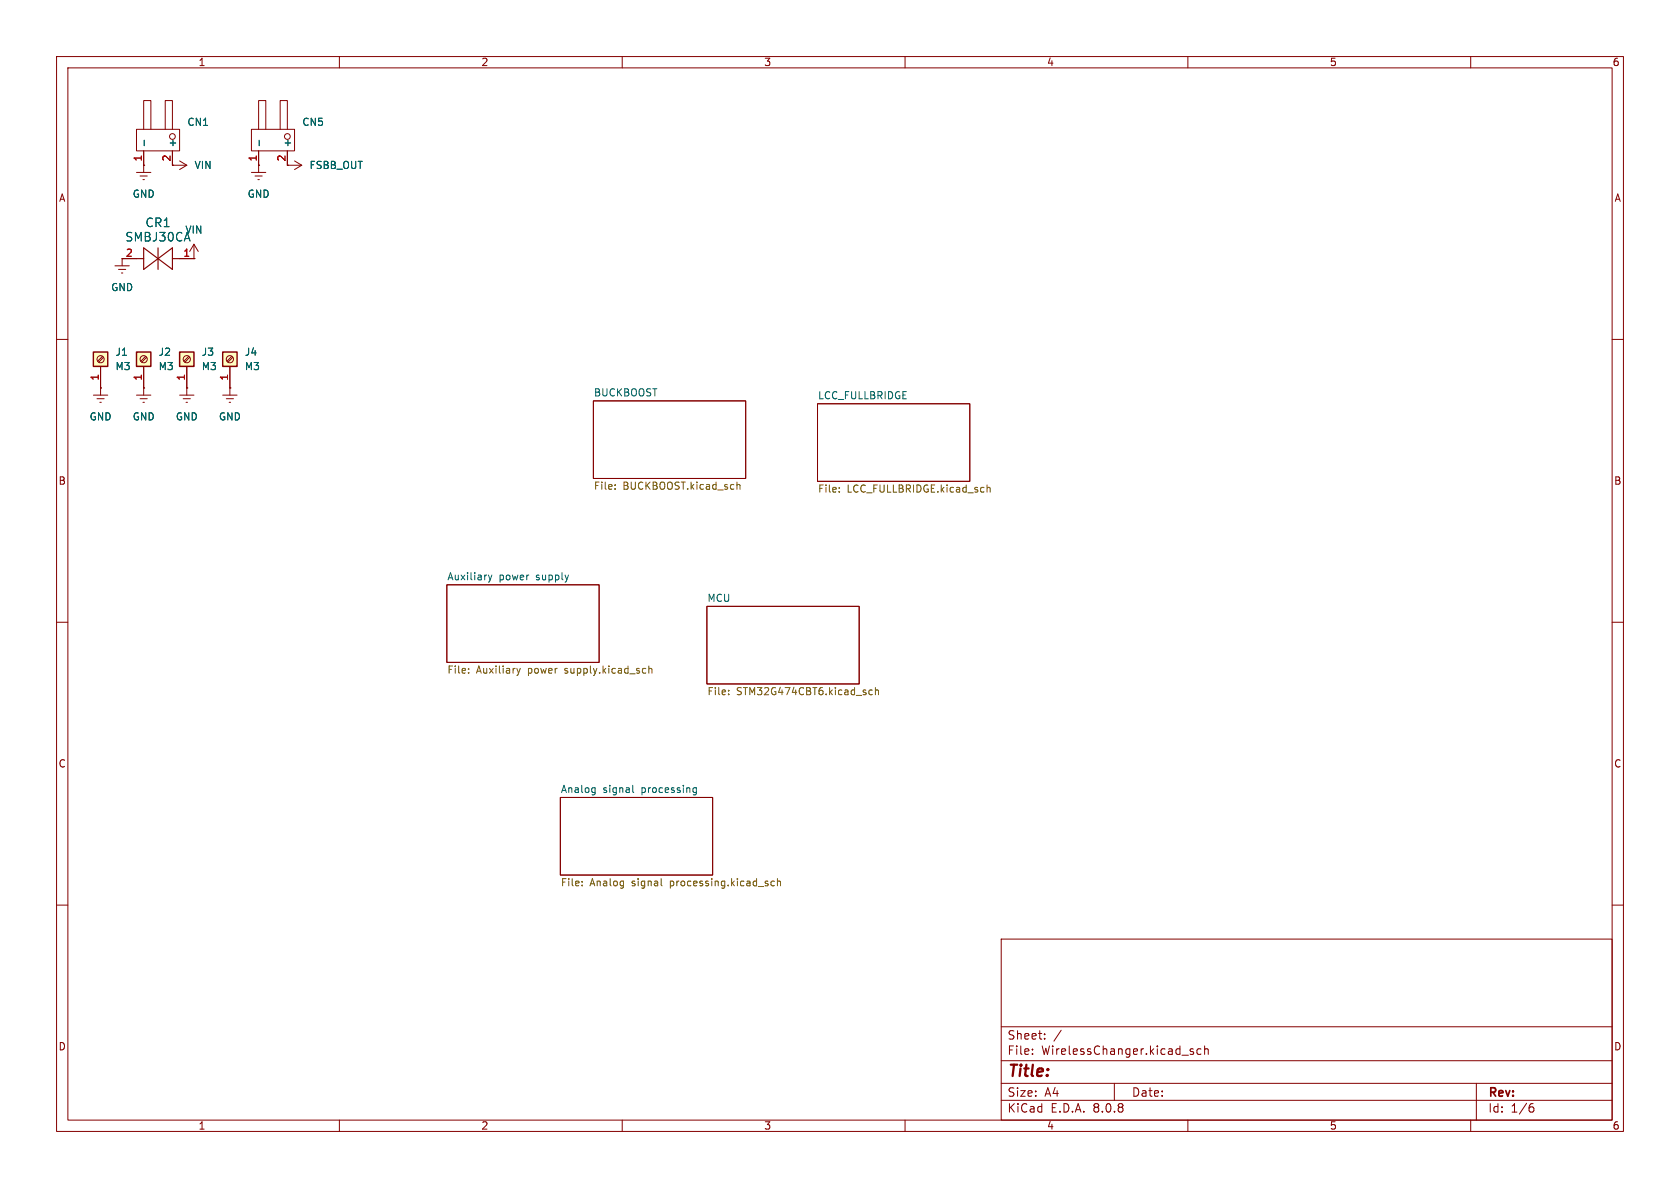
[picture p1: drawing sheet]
<svg xmlns="http://www.w3.org/2000/svg" width="297mm" height="210mm" viewBox="0 0 297 210" stroke-linecap="round" stroke-linejoin="round" font-family="sans-serif">
<g fill="none" stroke="#840000" stroke-width=".18">
<path d="M10 10h277v190h-277zM12 12h273v186h-273zM60 10v2M110 10v2M160 10v2M210 10v2M260 10v2M10 60h2M24.1 69.9h2.6M24.8 70.5h1.2M25.3 71.1h.2M25.4 68.6h.1"/>
<path d="M25.4 68.6v1.3M31.7 69.9h2.6M32.4 70.5h1.3M32.9 71.1h.2M33 68.6h.1M33 68.6v1.3M104.9 70.9h26.9v13.7h-26.9zM144.5 71.4h26.9v13.7h-26.9zM285 60h2M10 110h2M79 103.4h26.9v13.7h-26.9zM125 107.2h26.9v13.7h-26.9z"/>
<path d="M285 110h2M99.1 141h26.9v13.7h-26.9zM10 160h2M177 166h108v32h-108zM285 160h2M60 198v2M110 198v2M160 198v2M177 194.5h108M177 191.5h108M177 187.5h108M177 181.5h108"/>
<path d="M182.5 186.3v.1M182.5 185.5v.1M184.7 183.6v.1M184.7 182.8v.1M187.6 182.1l-1.3 2M197 191.5v3M210 198v2M210.5 185.8l.5 .2v.1v.2l-.5 .1M210.5 185.5h.5M212.3 185.5l-.4-.1-.3 .3v.4l.1 .2h.6M213 185.5l.2-.1 .3 .1 .1 .9M213 184.9v1.5"/>
<path d="M260 198v2M261 191.5v6.5M270.6 195.7h.4l.2 .3-.1 .5-.5 .1M271 195.1l-.4 .1"/>
</g>
<g fill="none" stroke="#725600" stroke-width=".18">
<path d="M108.8 86.4v.1M108.8 85.7v.1M130.3 85.2v1.3M130.3 85.8l.2-.2 .3 .1v.8M148.4 86.9v.1M148.4 86.2v.1M174.5 85.7v1.3M174.5 86.3l.2-.1h.3v.8M82.8 118.9v.1M82.8 118.2v.1M91.4 118.2l.3 .8M91.7 119l-.2 .4"/>
<path d="M92 118.2l-.3 .8M114 118.2h.2M114.2 118.9l-.2 .1M114.7 117.7v1.3M114.7 118.3l.2-.1h.3l.1 .8M128.8 122.7v.1M128.8 122v.1M154.2 122h-.3l-.3 .2 .1 .6h.5M154.8 122.1l.1-.1h.3l.1 .8M154.8 121.5v1.3M102.9 156.5v.1M102.9 155.8v.1"/>
<path d="M116.9 156.4l.2 .2M136.9 155.8l-.4-.1-.2 .3 .1 .5h.5M137.4 155.9l.2-.2 .3 .1 .1 .8M137.4 155.3v1.3"/>
</g>
<path d="M86.4 101.7l.3 .8M86.7 102.5l-.3 .4M87 101.7l-.3 .8M104.8 139.2l.4 .1M105.2 139.2v1.1l-.2 .2M111.9 138.8v1.1l.1 .2M122.6 140l.1 .1 .4-.1M123.1 139.3l-.4-.1-.1 .2M123.1 139.2v1.1l-.2 .2h-.3M105.2 140l-.4 .1" fill="none" stroke="#006464" stroke-width=".18"/>
<path d="M31.7 62.2h2.6v2.6h-2.6z" fill="#ffffc2"/>
<path d="M31.7 62.2h2.6v2.6h-2.6z" fill="none" stroke="#840000" stroke-width=".25"/>
<g fill="none" stroke="#840000" stroke-width=".18">
<path d="M33 64.8v3.8M33.4 63l-.9 .9M33.5 63.2l-.8 .8M39.4 69.9h2.5M40 70.5h1.3M40.5 71.1h.3M40.6 68.6h.1M40.6 68.6v1.3"/>
<circle cx="33" cy="63.5" r=".63"/>
</g>
<path d="M39.4 62.2h2.5v2.6h-2.5z" fill="#ffffc2"/>
<path d="M39.4 62.2h2.5v2.6h-2.5z" fill="none" stroke="#840000" stroke-width=".25"/>
<g fill="none" stroke="#840000" stroke-width=".18">
<path d="M40.6 64.8v3.8M41 63l-.9 .9M41.1 63.2l-.8 .8"/>
<circle cx="40.6" cy="63.5" r=".63"/>
</g>
<path d="M16.5 62.2h2.5v2.6h-2.5z" fill="#ffffc2"/>
<path d="M16.5 62.2h2.5v2.6h-2.5z" fill="none" stroke="#840000" stroke-width=".25"/>
<g fill="none" stroke="#840000" stroke-width=".18">
<path d="M17.8 64.8v3.8M18.1 63l-.8 .9M18.3 63.2l-.9 .8"/>
<circle cx="17.8" cy="63.5" r=".63"/>
</g>
<path d="M24.1 62.2h2.6v2.6h-2.6z" fill="#ffffc2"/>
<path d="M24.1 62.2h2.6v2.6h-2.6z" fill="none" stroke="#840000" stroke-width=".25"/>
<g fill="none" stroke="#840000" stroke-width=".18">
<path d="M24.1 22.9h7.6v3.8h-7.6zM24.1 30.5h2.6M24.8 31.1h1.2M25.3 31.8h.2M25.4 22.9v-5.1h1.3v5.1M25.4 29.2h.1M25.4 26.7v3.8M29.2 22.9v-5.1h1.3v5.1M30.5 26.7v2.5h2.5M31.7 28.4l1.3 .8M33 29.2l-1.3 .8M44.4 22.9h7.7v3.8h-7.7z"/>
<path d="M44.4 30.5h2.6M45.1 31.1h1.3M45.6 31.8h.2M45.7 29.2h.1M45.7 22.9v-5.1h1.3v5.1M45.7 26.7v3.8M49.5 22.9v-5.1h1.3v5.1M50.8 26.7v2.5h2.5M52.1 28.4l1.2 .8M53.3 29.2l-1.2 .8M20.3 47h2.6M21 47.6h1.2"/>
<path d="M21.5 48.3h.2M24.1 45.7h-2.5v1.3M31.7 45.7h2.6M34.3 45.7h.1M34.3 43.2l-.8 1.3M34.3 43.2v2.5M34.3 43.2l.8 1.3M16.5 69.9h2.5M17.1 70.5h1.3M17.7 71.1h.2M17.8 68.6h.1M17.8 64.8v5.1"/>
<path d="M25.4 68.6h.1M25.4 64.8v3.8M25.7 63l-.8 .9M25.9 63.2l-.8 .8M33 68.6h.1M33 64.8v3.8M40.6 68.6h.1M40.6 64.8v3.8"/>
<circle cx="30.5" cy="24.1" r=".51"/>
<circle cx="50.8" cy="24.1" r=".51"/>
<circle cx="25.4" cy="63.5" r=".63"/>
</g>
<path d="M25.5 24.8v1M45.8 24.8v1" fill="none" stroke="#006464" stroke-width=".18"/>
<path d="M24.1 45.7h1.3M25.4 43.8l5.1 3.8v-3.8l-5.1 3.8zM27.9 43.8v3.8M30.5 45.7h1.2" fill="none" stroke="#840000" stroke-width=".2"/>
<text font-size="2.8" fill="#840000" x="178" y="190.9">Title:</text>
<g font-size="2.1" fill="#006464">
<text x="25.6" y="40.4">CR1</text>
<text x="22.1" y="42.9">SMBJ30CA</text>
</g>
<g font-size="2.1" fill="#840000">
<text x="178" y="184">Sheet:</text>
<text x="178" y="186.7">File:</text>
<text x="184.1" y="186.7">WirelessChanger.kicad_sch</text>
<text x="178" y="196.9">KiCad</text>
<text x="178" y="194.1">Size:</text>
<text x="184.7" y="194.1">A4</text>
<text x="185.7" y="196.9">E.D.A.</text>
<text x="193.3" y="196.9">8.0.8</text>
<text x="200" y="194.1">Date:</text>
<text x="263" y="194.3">Rev:</text>
<text x="263" y="196.9">Id:</text>
<text x="267.1" y="196.9">1/6</text>
</g>
<g font-size="1.8" fill="#840000">
<text x="35" y="11.9">1</text>
<text x="85" y="11.9">2</text>
<text x="135" y="11.9">3</text>
<text x="185" y="11.9">4</text>
<text x="235" y="11.9">5</text>
<text x="285" y="11.9">6</text>
<text x="30.2" y="28.6" transform="rotate(-90 30.2 28.6)">2</text>
<text x="10.3" y="35.9">A</text>
<text x="285.3" y="35.9">A</text>
<text x="22.2" y="45.5">2</text>
<text x="10.3" y="85.9">B</text>
<text x="285.3" y="85.9">B</text>
<text x="10.3" y="135.9">C</text>
<text x="285.3" y="135.9">C</text>
<text x="10.3" y="185.9">D</text>
<text x="285.3" y="185.9">D</text>
<text x="35" y="199.9">1</text>
<text x="85" y="199.9">2</text>
<text x="135" y="199.9">3</text>
<text x="185" y="199.9">4</text>
<text x="235" y="199.9">5</text>
<text x="285" y="199.9">6</text>
</g>
<g font-size="1.8" fill="#006464">
<text x="33" y="22.5">CN1</text>
<text x="53.3" y="22.5">CN5</text>
<text x="31.3" y="26.2" transform="rotate(-90 31.3 26.2)">+</text>
<text x="51.7" y="26.2" transform="rotate(-90 51.7 26.2)">+</text>
<text x="23.4" y="35.2">GND</text>
<text x="34.3" y="30.1">VIN</text>
<text x="43.7" y="35.2">GND</text>
<text x="54.6" y="30.1">FSBB_OUT</text>
<text x="32.7" y="41.5">VIN</text>
<text x="19.6" y="51.7">GND</text>
<text x="20.3" y="63.1">J1</text>
<text x="20.3" y="65.6">M3</text>
<text x="27.9" y="63.1">J2</text>
<text x="27.9" y="65.6">M3</text>
<text x="35.6" y="63.1">J3</text>
<text x="35.6" y="65.6">M3</text>
<text x="43.2" y="63.1">J4</text>
<text x="43.2" y="65.6">M3</text>
<text x="104.9" y="70.2">BUCKBOOST</text>
<text x="144.5" y="70.7">LCC_FULLBRIDGE</text>
<text x="15.7" y="74.5">GND</text>
<text x="23.4" y="74.5">GND</text>
<text x="31" y="74.5">GND</text>
<text x="38.6" y="74.5">GND</text>
<text x="79" y="102.7">Auxiliary</text>
<text x="88.2" y="102.7">power</text>
<text x="94.9" y="102.7">supply</text>
<text x="125" y="106.5">MCU</text>
<text x="99.1" y="140.3">Analog</text>
<text x="106.6" y="140.3">signal</text>
<text x="113.5" y="140.3">processing</text>
</g>
<g font-size="1.8" fill="#a90000">
<text x="25.1" y="28.6" transform="rotate(-90 25.1 28.6)">1</text>
<text x="45.5" y="28.6" transform="rotate(-90 45.5 28.6)">1</text>
<text x="50.5" y="28.6" transform="rotate(-90 50.5 28.6)">2</text>
<text x="32.3" y="45.5">1</text>
<text x="17.5" y="67.4" transform="rotate(-90 17.5 67.4)">1</text>
<text x="25.1" y="67.4" transform="rotate(-90 25.1 67.4)">1</text>
<text x="32.8" y="67.4" transform="rotate(-90 32.8 67.4)">1</text>
<text x="40.4" y="67.4" transform="rotate(-90 40.4 67.4)">1</text>
</g>
<g font-size="1.8" fill="#725600">
<text x="104.9" y="86.9">File:</text>
<text x="110.1" y="86.9">BUCKBOOST.kicad_sch</text>
<text x="144.5" y="87.4">File:</text>
<text x="149.7" y="87.4">LCC_FULLBRIDGE.kicad_sch</text>
<text x="79" y="119.4">File:</text>
<text x="84.2" y="119.4">Auxiliary</text>
<text x="93.4" y="119.4">power</text>
<text x="100.1" y="119.4">supply.kicad_sch</text>
<text x="125" y="123.2">File:</text>
<text x="130.2" y="123.2">STM32G474CBT6.kicad_sch</text>
<text x="99.1" y="157">File:</text>
<text x="104.3" y="157">Analog</text>
<text x="111.8" y="157">signal</text>
<text x="118.7" y="157">processing.kicad_sch</text>
</g>
</svg>
